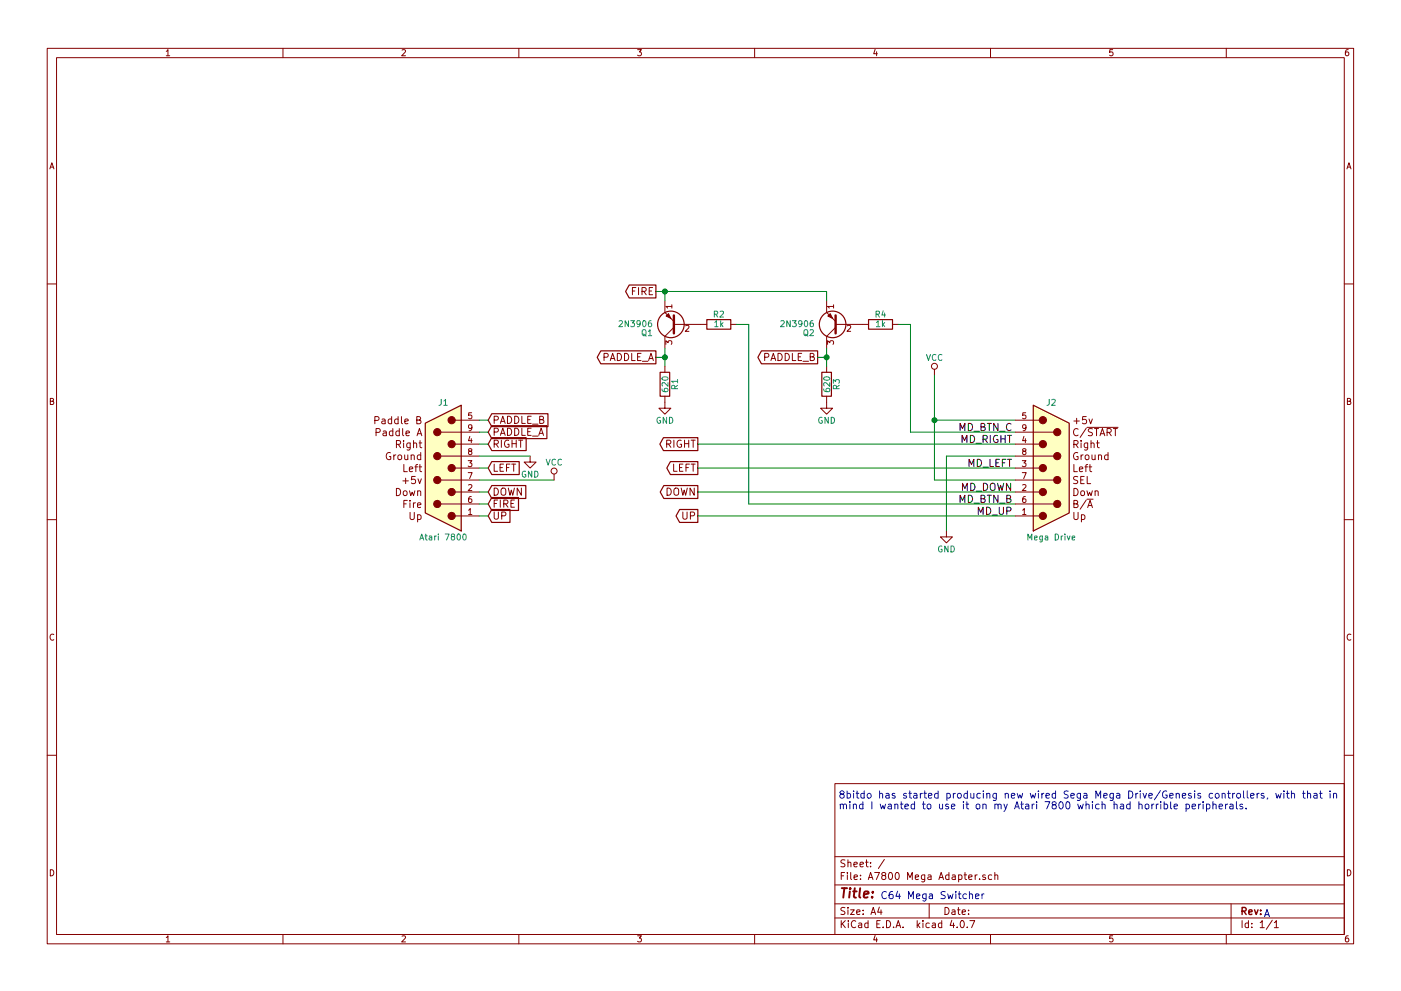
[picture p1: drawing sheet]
EESchema Schematic File Version 2
LIBS:power
LIBS:device
LIBS:switches
LIBS:relays
LIBS:motors
LIBS:transistors
LIBS:conn
LIBS:linear
LIBS:regul
LIBS:74xx
LIBS:cmos4000
LIBS:adc-dac
LIBS:memory
LIBS:xilinx
LIBS:microcontrollers
LIBS:dsp
LIBS:microchip
LIBS:analog_switches
LIBS:motorola
LIBS:texas
LIBS:intel
LIBS:audio
LIBS:interface
LIBS:digital-audio
LIBS:philips
LIBS:display
LIBS:cypress
LIBS:siliconi
LIBS:opto
LIBS:atmel
LIBS:contrib
LIBS:valves
LIBS:atari_joystick
LIBS:sega_joypad
LIBS:74hct4053
LIBS:A7800 Mega Switcher-cache
EELAYER 25 0
EELAYER END
$Descr A4 11693 8268
encoding utf-8
Sheet 1 1
Title ""
Date ""
Rev ""
Comp ""
Comment1 ""
Comment2 ""
Comment3 ""
Comment4 ""
$EndDescr
$Comp
L Atari_Joystick_Passive J1
U 1 1
P 3700 3900
F 0 "J1" H 3700 4450 50  0000 C CNN
F 1 "Atari 7800" H 3700 3325 50  0000 C CNN
F 2 "RND:DSUB-9_Female_Horizontal_P2.77x2.84mm_EdgePinOffset7.70mm_Housed_MountingHolesOffset9.12mm" H 3700 3900 50  0001 C CNN
F 3 "" H 3700 3900 50  0001 C CNN
	1    3700 3900
	-1   0    0    -1  
$EndComp
$Comp
L sega_joypad J2
U 1 1
P 8775 3900
F 0 "J2" H 8775 4450 50  0000 C CNN
F 1 "Mega Drive" H 8775 3325 50  0000 C CNN
F 2 "RND:DSUB-9_Male_Horizontal_P2.77x2.84mm_EdgePinOffset7.70mm_Housed_MountingHolesOffset9.12mm" H 8775 3900 50  0001 C CNN
F 3 "" H 8775 3900 50  0001 C CNN
	1    8775 3900
	1    0    0    -1  
$EndComp
Text Label 8450 4300 2    60   ~ 0
MD_UP
Text Label 8450 3700 2    60   ~ 0
MD_RIGHT
Text Label 8450 3900 2    60   ~ 0
MD_LEFT
Text Label 8450 4100 2    60   ~ 0
MD_DOWN
Text GLabel 4075 3700 2    60   Input ~ 0
RIGHT
Text GLabel 5825 3900 0    60   Output ~ 0
LEFT
Text GLabel 5825 4100 0    60   Output ~ 0
DOWN
Text GLabel 5825 4300 0    60   Output ~ 0
UP
Text GLabel 5475 2425 0    60   Output ~ 0
FIRE
Text GLabel 4075 3900 2    60   Input ~ 0
LEFT
Text GLabel 5825 3700 0    60   Output ~ 0
RIGHT
Text GLabel 4075 4100 2    60   Input ~ 0
DOWN
Text GLabel 4075 4300 2    60   Input ~ 0
UP
Text GLabel 4075 4200 2    60   Input ~ 0
FIRE
$Comp
L VCC #PWR01
U 1 1
P 7800 3125
F 0 "#PWR01" H 7800 2975 50  0001 C CNN
F 1 "VCC" H 7800 3275 50  0000 C CNN
F 2 "" H 7800 3125 50  0001 C CNN
F 3 "" H 7800 3125 50  0001 C CNN
	1    7800 3125
	1    0    0    -1  
$EndComp
$Comp
L GND #PWR02
U 1 1
P 4425 3800
F 0 "#PWR02" H 4425 3550 50  0001 C CNN
F 1 "GND" H 4425 3650 50  0000 C CNN
F 2 "" H 4425 3800 50  0001 C CNN
F 3 "" H 4425 3800 50  0001 C CNN
	1    4425 3800
	1    0    0    -1  
$EndComp
Text Notes 7350 7500 0    60   ~ 0
C64 Mega Switcher
Text Notes 7000 6750 0    60   ~ 0
8bitdo has started producing new wired Sega Mega Drive/Genesis controllers, with that in\nmind I wanted to use it on my Atari 7800 which had horrible peripherals.
Wire Wire Line
	5825 4300 8475 4300
Wire Wire Line
	5825 4100 8475 4100
Wire Wire Line
	5825 3900 8475 3900
Wire Wire Line
	5825 3700 8475 3700
Wire Wire Line
	7800 4000 8475 4000
Wire Wire Line
	4000 3800 4425 3800
Wire Wire Line
	7800 3125 7800 4000
Wire Wire Line
	4000 3700 4075 3700
Wire Wire Line
	4000 3900 4075 3900
Wire Wire Line
	4000 4100 4075 4100
Wire Wire Line
	4000 4200 4075 4200
Wire Wire Line
	4000 4300 4075 4300
Text GLabel 4075 3600 2    60   Input ~ 0
PADDLE_A
Text Label 8450 3600 2    60   ~ 0
MD_BTN_C
Text Label 8450 4200 2    60   ~ 0
MD_BTN_B
Text Notes 10550 7650 0    60   ~ 0
A
$Comp
L 2N3906 Q2
U 1 1
P 7000 2700
F 0 "Q2" H 7200 2775 50  0000 L CNN
F 1 "2N3906" H 7200 2700 50  0000 L CNN
F 2 "TO_SOT_Packages_THT:TO-92_Inline_Wide" H 7200 2625 50  0001 L CIN
F 3 "" H 7000 2700 50  0001 L CNN
	1    7000 2700
	-1   0    0    1   
$EndComp
Wire Wire Line
	8475 3500 7800 3500
Connection ~ 7800 3500
Wire Wire Line
	8475 3800 7900 3800
Wire Wire Line
	7900 3800 7900 4425
$Comp
L GND #PWR03
U 1 1
P 7900 4425
F 0 "#PWR03" H 7900 4175 50  0001 C CNN
F 1 "GND" H 7900 4275 50  0000 C CNN
F 2 "" H 7900 4425 50  0001 C CNN
F 3 "" H 7900 4425 50  0001 C CNN
	1    7900 4425
	1    0    0    -1  
$EndComp
$Comp
L R R4
U 1 1
P 7350 2700
F 0 "R4" V 7430 2700 50  0000 C CNN
F 1 "1k" V 7350 2700 50  0000 C CNN
F 2 "Resistors_THT:R_Axial_DIN0207_L6.3mm_D2.5mm_P10.16mm_Horizontal" V 7280 2700 50  0001 C CNN
F 3 "" H 7350 2700 50  0001 C CNN
	1    7350 2700
	0    -1   -1   0   
$EndComp
$Comp
L R R3
U 1 1
P 6900 3200
F 0 "R3" V 6980 3200 50  0000 C CNN
F 1 "620" V 6900 3200 50  0000 C CNN
F 2 "Resistors_THT:R_Axial_DIN0207_L6.3mm_D2.5mm_P10.16mm_Horizontal" V 6830 3200 50  0001 C CNN
F 3 "" H 6900 3200 50  0001 C CNN
	1    6900 3200
	1    0    0    -1  
$EndComp
$Comp
L GND #PWR04
U 1 1
P 6900 3350
F 0 "#PWR04" H 6900 3100 50  0001 C CNN
F 1 "GND" H 6900 3200 50  0000 C CNN
F 2 "" H 6900 3350 50  0001 C CNN
F 3 "" H 6900 3350 50  0001 C CNN
	1    6900 3350
	1    0    0    -1  
$EndComp
Wire Wire Line
	8475 3600 7600 3600
Wire Wire Line
	7600 3600 7600 2700
Wire Wire Line
	7600 2700 7500 2700
$Comp
L 2N3906 Q1
U 1 1
P 5650 2700
F 0 "Q1" H 5850 2775 50  0000 L CNN
F 1 "2N3906" H 5850 2700 50  0000 L CNN
F 2 "TO_SOT_Packages_THT:TO-92_Inline_Wide" H 5850 2625 50  0001 L CIN
F 3 "" H 5650 2700 50  0001 L CNN
	1    5650 2700
	-1   0    0    1   
$EndComp
$Comp
L R R2
U 1 1
P 6000 2700
F 0 "R2" V 6080 2700 50  0000 C CNN
F 1 "1k" V 6000 2700 50  0000 C CNN
F 2 "Resistors_THT:R_Axial_DIN0207_L6.3mm_D2.5mm_P10.16mm_Horizontal" V 5930 2700 50  0001 C CNN
F 3 "" H 6000 2700 50  0001 C CNN
	1    6000 2700
	0    -1   -1   0   
$EndComp
$Comp
L R R1
U 1 1
P 5550 3200
F 0 "R1" V 5630 3200 50  0000 C CNN
F 1 "620" V 5550 3200 50  0000 C CNN
F 2 "Resistors_THT:R_Axial_DIN0207_L6.3mm_D2.5mm_P10.16mm_Horizontal" V 5480 3200 50  0001 C CNN
F 3 "" H 5550 3200 50  0001 C CNN
	1    5550 3200
	1    0    0    -1  
$EndComp
$Comp
L GND #PWR05
U 1 1
P 5550 3350
F 0 "#PWR05" H 5550 3100 50  0001 C CNN
F 1 "GND" H 5550 3200 50  0000 C CNN
F 2 "" H 5550 3350 50  0001 C CNN
F 3 "" H 5550 3350 50  0001 C CNN
	1    5550 3350
	1    0    0    -1  
$EndComp
Wire Wire Line
	6150 2700 6250 2700
Wire Wire Line
	6250 2700 6250 4200
Wire Wire Line
	6250 4200 8475 4200
Wire Wire Line
	6900 2900 6900 3050
Wire Wire Line
	5550 2900 5550 3050
Wire Wire Line
	5475 2425 6900 2425
Wire Wire Line
	6900 2425 6900 2500
Text GLabel 4075 3500 2    60   Input ~ 0
PADDLE_B
Wire Wire Line
	4075 3500 4000 3500
Wire Wire Line
	4075 3600 4000 3600
Text GLabel 5475 2975 0    60   Output ~ 0
PADDLE_A
Wire Wire Line
	5475 2975 5550 2975
Connection ~ 5550 2975
Text GLabel 6825 2975 0    60   Output ~ 0
PADDLE_B
Wire Wire Line
	6825 2975 6900 2975
Connection ~ 6900 2975
Wire Wire Line
	5550 2425 5550 2500
Connection ~ 5550 2425
Wire Wire Line
	4000 4000 4625 4000
$Comp
L VCC #PWR06
U 1 1
P 4625 3975
F 0 "#PWR06" H 4625 3825 50  0001 C CNN
F 1 "VCC" H 4625 4125 50  0000 C CNN
F 2 "" H 4625 3975 50  0001 C CNN
F 3 "" H 4625 3975 50  0001 C CNN
	1    4625 3975
	1    0    0    -1  
$EndComp
$EndSCHEMATC
